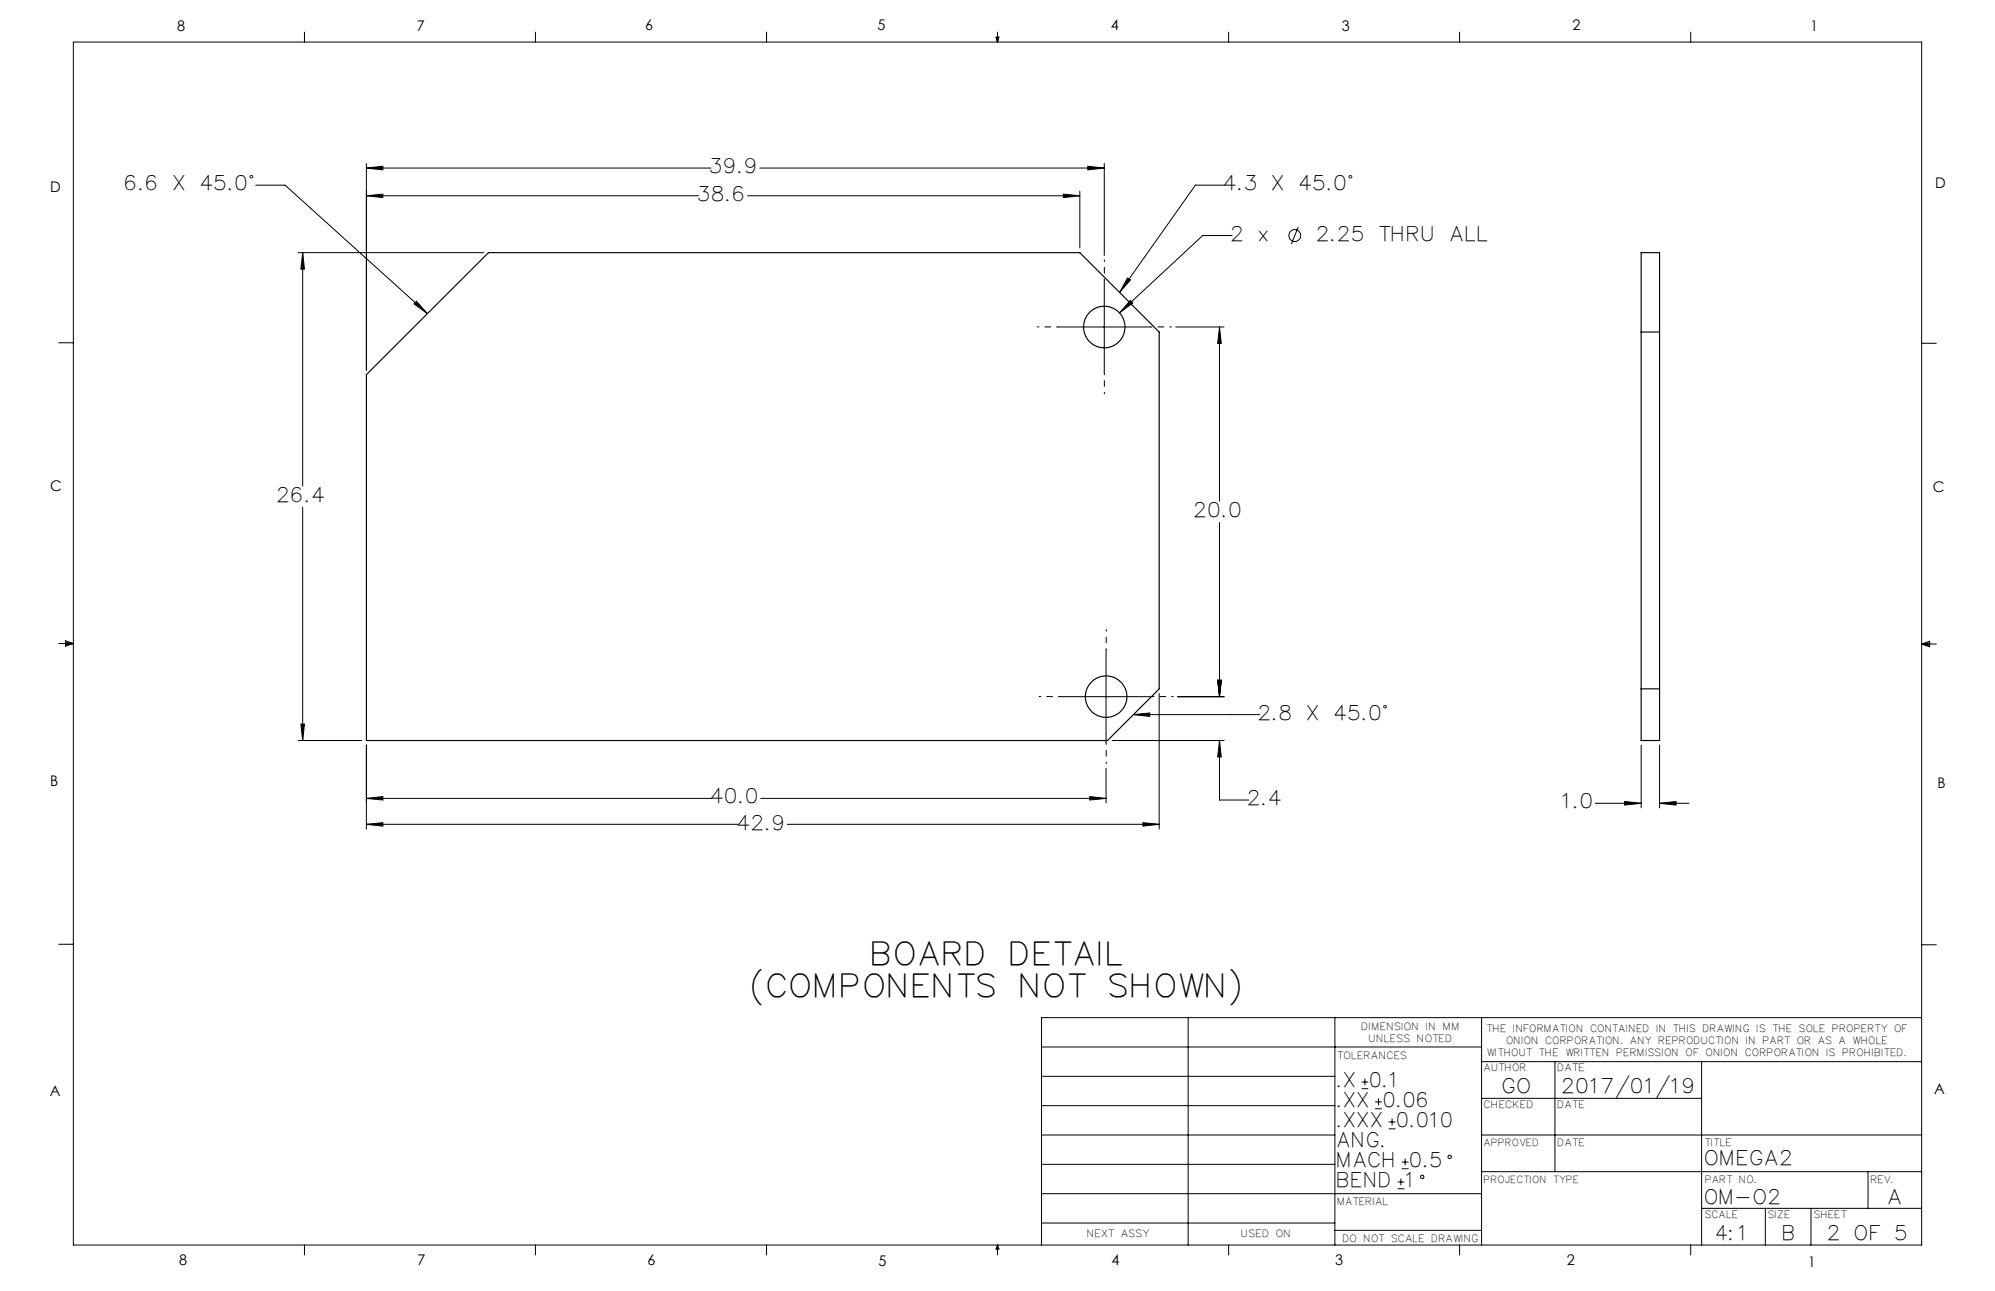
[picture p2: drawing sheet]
<svg xmlns="http://www.w3.org/2000/svg" width="432mm" height="279mm" viewBox="0 0 432 279" stroke-linecap="round" stroke-linejoin="round" font-family="sans-serif">
<g fill="none" stroke="#000" stroke-width=".22">
<path d="M15.9 9.1h400v260.4h-400zM65.9 6.9v2.2M115.9 6.9v2.2M165.9 6.9v2.2M215.6 8h.6l-.3 1.1zM215.7 8l.2 1.1M215.9 6.9v2.2M216 8l-.1 1.1M265.9 6.9v2.2M315.9 6.9v2.2M365.9 6.9v2.2M79.3 36.4l3.6-.4v.8z"/>
<path d="M79.3 35.4v44.7M79.3 36.4h74.6M164.5 36.4h74.5M235.4 36l3.6 .4-3.6 .4zM239 35.4v19.9M55.4 40.1h6.3l30.8 27.8M64.5 54.7h40.2M65.5 54.7l.4 3.5h-.8zM65.5 54.7v50.5M79.3 42.4l3.6-.4v.8zM79.3 42.4h71.9M161.8 42.4h71.9"/>
<path d="M230.2 42l3.5 .4-3.5 .4zM233.7 41.4v12.3M265.1 40.1h-6.4l-16.4 23.2M266.7 51h-6.4l-18 16.7M281 49.1l-1.5 3.7M12.7 74.2h3.2M90.1 65.2l2.4 2.7-2.9-2.1zM229 70.8h20M239 60.8v20M244.1 60.1l.6 .5-2.4 2.7zM244.7 65l.5 .6-2.9 2.1zM254.5 70.8h10.4"/>
<path d="M263.9 70.8l.4 3.5h-.7zM263.9 70.8v37.7M415.9 74.3h3.2M65.5 109.7v50.6M263.9 113.1v37.7M12.7 139.3h3.2M14.2 139.1l1.7 .2M14.2 138.7l1.7 .6-1.7 .5zM15.9 139.3l-1.7 .3M415.9 139.4h3.2M415.9 139.4l1.8-.6v1.2zM415.9 139.4l1.8 .3"/>
<path d="M417.7 139.2l-1.8 .2M65.1 156.7h.8l-.4 3.6zM229.4 150.8h20M239.4 140.8v20M245.3 154.7l3.5-.4v.7zM245.3 154.7h27.3M250.9 150.1v29.3M254.9 150.8h10M263.6 147.2h.7l-.4 3.6zM64.5 160.3h13.8M79.3 172.8l3.6-.4v.7zM79.3 178.4l3.6-.4v.8z"/>
<path d="M79.3 161.3v18.1M79.3 172.8h74.8M79.3 178.4h80.5M164.6 172.8h74.8M170.4 178.4h80.5M235.9 172.4l3.5 .4-3.5 .3zM239.4 166.3v7.5M240.7 160.3h24.2M247.4 178l3.5 .4-3.5 .4zM263.9 160.3l.4 3.5h-.7zM263.9 160.3v12.8h6.4M345.3 173.8h9.9"/>
<path d="M351.6 173.5l3.6 .3-3.6 .4zM355.2 161.3v13.5M359.2 173.8l3.6-.3v.7zM359.2 161.3v13.5M359.2 173.8h6.3M12.7 204.4h3.2M415.9 204.5h3.2M225.4 226.6h95.3M225.4 239.3h63.5M225.4 232.9h63.5M257.2 220.2v49.3M288.9 220.2v49.3"/>
<path d="M294.7 235.6h1.5M294.7 234.2h1.5M295.4 233.4v1.5M297.6 240h1.5M297.6 238.5h1.5M298.4 237.7v1.5M320.7 220.2v49.3M320.7 237.7h47.6M320.7 229.8h95.2M336.5 229.8v23.8M368.3 229.8v39.7M415.9 220.2h-190.5v49.3"/>
<path d="M225.4 258.3h95.3M225.4 245.6h63.5M225.4 252h63.5M300.6 244.3h1.4M300.6 242.8h1.4M301.3 242.1v1.5M302.5 257.3h1.5M302.5 255.8h1.5M303.2 255.1v1.4M303.4 252.9h1.5M303.4 251.5h1.5M304.1 250.8v1.4"/>
<path d="M320.7 253.6h95.2M320.7 245.6h95.2M404.3 253.6v7.9M65.9 269.5v2.1M115.9 269.5v2.1M165.9 269.5v2.1M215.9 269.5v2.1M215.9 269.5l.3 .8h-.6zM225.4 264.7h63.5M265.9 269.5v2.1M288.9 266.3h31.8M315.9 269.5v2.1"/>
<path d="M365.9 269.5v2.1M368.3 261.5h47.6M382.1 261.5v8M392 261.5v8"/>
<circle cx="280.2" cy="51" r="1.29"/>
<circle cx="307.8" cy="254.7" r=".38"/>
<circle cx="313.8" cy="250.4" r=".37"/>
</g>
<path d="M229 70.8h-4.5M239 60.8v-4.5M249 70.8h4.5M239 80.8v4.5M229.4 150.8h-4.5M239.4 140.8v-4.5M249.4 150.8h4.5M239.4 160.8v4.5" fill="none" stroke="#000" stroke-width=".22" stroke-dasharray="15.2 1.3 1.3 1.3" stroke-dashoffset="14.9"/>
<path d="M79.3 172.8l3.6-.4v.7zM235.9 172.4l3.5 .4-3.5 .3zM79.3 36.4l3.6-.4v.8zM235.4 36l3.6 .4-3.6 .4zM263.6 147.2h.7l-.4 3.6zM263.9 70.8l.4 3.5h-.7zM263.6 147.2h.7l-.4 3.6zM263.9 160.3l.4 3.5h-.7zM244.7 65l-2.4 2.7 2.9-2.1zM79.3 178.4l3.6-.4v.8zM247.4 178l3.5 .4-3.5 .4zM65.5 54.7l.4 3.5h-.8zM65.1 156.7h.8l-.4 3.6zM90.1 65.2l2.4 2.7-2.9-2.1zM244.1 60.1l.6 .5-2.4 2.7zM245.3 154.7l3.5-.4v.7zM79.3 42.4l3.6-.4v.8zM230.2 42l3.5 .4-3.5 .4zM351.6 173.5l3.6 .3-3.6 .4zM359.2 173.8l3.6-.3v.7z" fill="#000"/>
<g fill="none" stroke="#000" stroke-width=".25">
<path d="M355.2 54.7h4v105.6h-4zM355.2 71.9h4M79.3 81.1l26.4-26.4h128l17.2 17.2v77.2l-11.2 11.2h-160.4zM355.2 149.1h4"/>
<circle cx="239" cy="70.8" r="4.5"/>
<circle cx="239.4" cy="150.8" r="4.5"/>
</g>
<g font-size="6.8">
<text x="189" y="208.9">BOARD DETAIL</text>
<text x="163" y="215.7">(COMPONENTS NOT SHOWN)</text>
</g>
<g font-size="4.3">
<text x="27.2" y="41.2">6.6 X 45.0°</text>
<text x="153.9" y="37.5">39.9</text>
<text x="265.1" y="41.2">4.3 X 45.0°</text>
<text x="151.2" y="43.5">38.6</text>
<text x="266.7" y="52.1">2 x</text>
<text x="285.2" y="52.1">2.25 THRU ALL</text>
<text x="60.2" y="108.6">26.4</text>
<text x="258.7" y="111.9">20.0</text>
<text x="272.6" y="155.8">2.8 X 45.0°</text>
<text x="154.1" y="173.9">40.0</text>
<text x="159.8" y="179.5">42.9</text>
<text x="270.3" y="174.2">2.4</text>
<text x="338.4" y="175">1.0</text>
<text x="289.6" y="235.3">.X 0.1</text>
<text x="289.6" y="239.6">.XX 0.06</text>
<text x="325.4" y="236.5">GO</text>
<text x="338.4" y="236.5">2017/01/19</text>
<text x="289.6" y="243.9">.XXX 0.010</text>
<text x="289.6" y="248.3">ANG.</text>
<text x="289.6" y="252.6">MACH 0.5</text>
<text x="289.6" y="256.9">BEND 1</text>
<text x="369.2" y="252.2">OMEGA2</text>
<text x="369.2" y="260.6">OM-O2</text>
<text x="408.9" y="260.6">A</text>
<text x="371.6" y="268.4">4:1</text>
<text x="386.1" y="268.4">B</text>
<text x="395.9" y="268.4">2 OF 5</text>
</g>
<g font-size="3.2">
<text x="38.3" y="6.7">8</text>
<text x="90.2" y="6.7">7</text>
<text x="139.7" y="6.5">6</text>
<text x="190" y="6.5">5</text>
<text x="240.4" y="6.5">4</text>
<text x="290.4" y="6.7">3</text>
<text x="340.4" y="6.5">2</text>
<text x="391.9" y="6.7">1</text>
<text x="10.9" y="41.6">D</text>
<text x="418.9" y="40.7">D</text>
<text x="10.9" y="106.3">C</text>
<text x="418.4" y="106.4">C</text>
<text x="10.8" y="170.2">B</text>
<text x="419.4" y="170.6">B</text>
<text x="10.8" y="237.2">A</text>
<text x="418.6" y="236.8">A</text>
<text x="38.8" y="273.8">8</text>
<text x="90.4" y="273.8">7</text>
<text x="140.2" y="273.8">6</text>
<text x="190.1" y="273.9">5</text>
<text x="240.5" y="273.8">4</text>
<text x="289" y="273.9">3</text>
<text x="339.1" y="273.8">2</text>
<text x="391.4" y="274.1">1</text>
</g>
<g font-size="2.2">
<text x="294.9" y="222.9">DIMENSION IN MM</text>
<text x="296.4" y="225.5">UNLESS NOTED</text>
<text x="321.9" y="223.3">THE INFORMATION CONTAINED IN THIS DRAWING IS THE SOLE PROPERTY OF</text>
<text x="326.2" y="225.9">ONION CORPORATION. ANY REPRODUCTION IN PART OR AS A WHOLE</text>
<text x="289.6" y="229.2">TOLERANCES</text>
<text x="321.3" y="231.9">AUTHOR</text>
<text x="322" y="228.4">WITHOUT THE WRITTEN PERMISSION OF ONION CORPORATION IS PROHIBITED.</text>
<text x="337.3" y="231.9">DATE</text>
<text x="321.3" y="239.8">CHECKED</text>
<text x="337.3" y="239.8">DATE</text>
<text x="337.3" y="247.9">DATE</text>
<text x="369.2" y="247.9">TITLE</text>
<text x="369.2" y="256">PART NO.</text>
<text x="405.1" y="256">REV.</text>
<text x="289.6" y="260.8">MATERIAL</text>
<text x="369.2" y="263.7">SCALE</text>
<text x="382.8" y="263.7">SIZE</text>
<text x="392.8" y="263.7">SHEET</text>
<text x="235.4" y="267.7">NEXT ASSY</text>
<text x="268.8" y="267.7">USED ON</text>
<text x="290.8" y="268.8">DO NOT SCALE DRAWING</text>
</g>
<g font-size="2.1">
<text x="321.3" y="247.9">APPROVED</text>
<text x="321.3" y="256">PROJECTION TYPE</text>
</g>
</svg>
